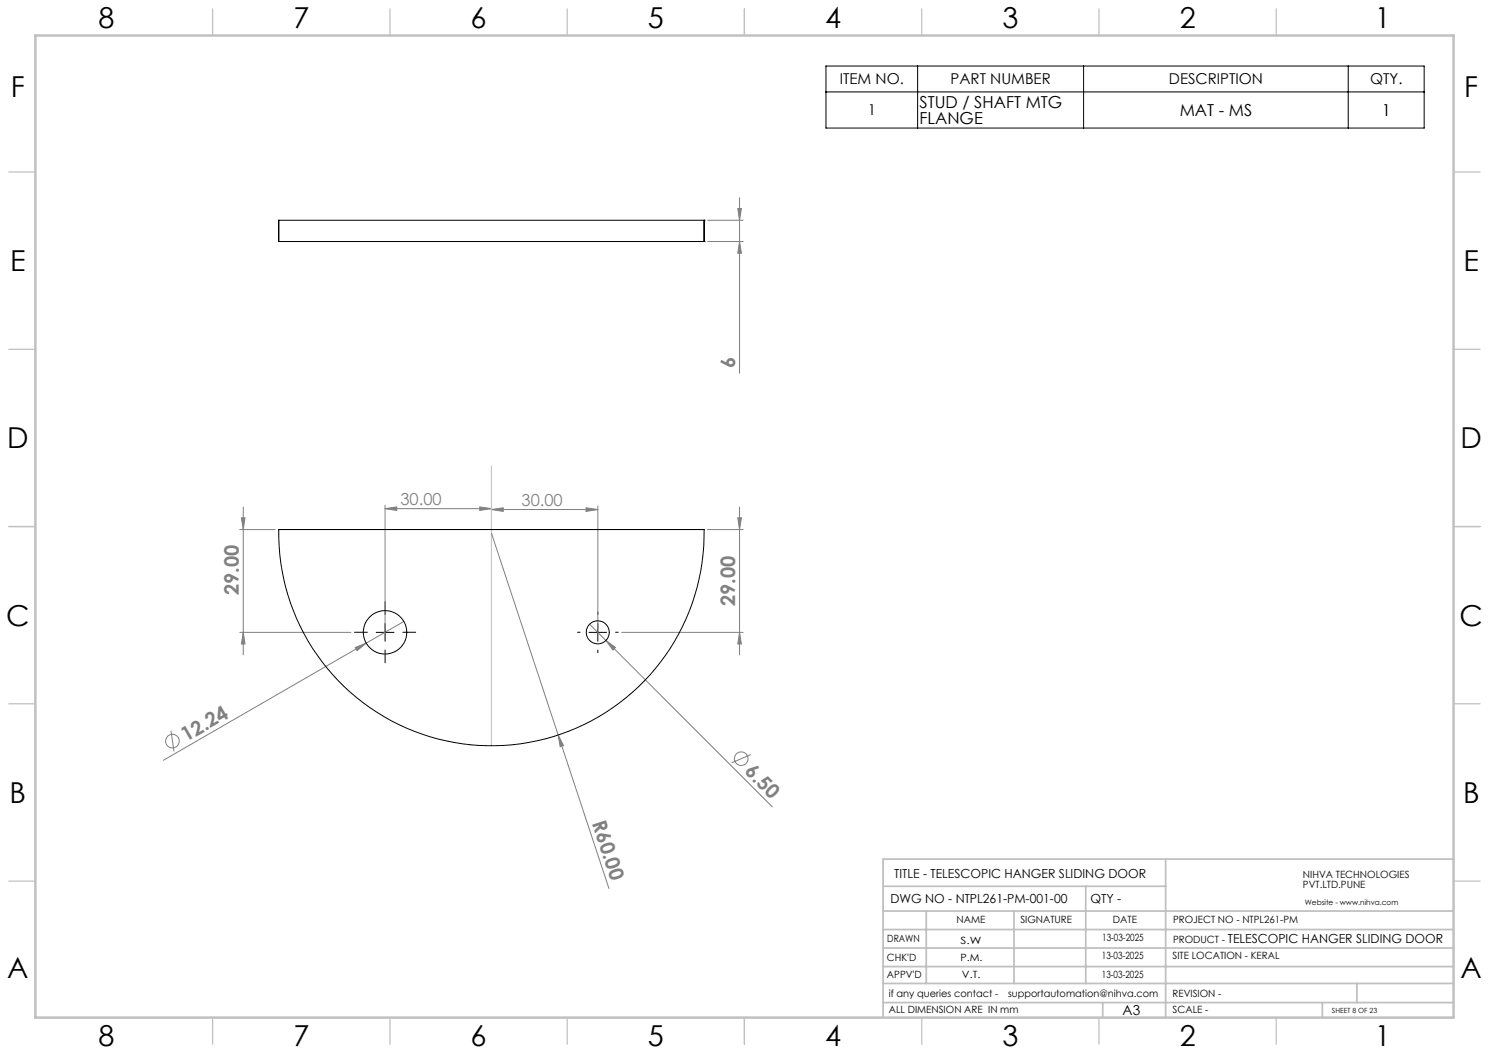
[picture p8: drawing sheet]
<svg xmlns="http://www.w3.org/2000/svg" width="420mm" height="297mm" viewBox="0 0 420 297" stroke-linecap="round" stroke-linejoin="round" font-family="sans-serif">
<g fill="none" stroke="#808080" stroke-width=".28">
<path d="M208.1 58.8h1l-.5 3.3zM208.6 55.8v49.5M199.6 68.1h10M199.6 62.1h10M208.6 68.1l.5 3.3h-1zM67.6 149.4h10M68.1 146h1l-.5 3.4zM68.6 143v41.7M108.6 143.5l3.3-.5v1zM108.6 142.5v34.8M108.6 143.5h30M135.3 143l3.3 .5-3.3 .5z"/>
<path d="M138.6 150.4l33.2 100.2M138.6 143.7l3.3-.5v1zM138.6 143.7h30M165.3 143.2l3.3 .5-3.3 .5zM168.6 142.7v34.6M199.6 149.4h10M208.1 146h1l-.5 3.4zM208.6 143v41.7M67.6 178.4h31.4M68.6 178.4l.5 3.2h-1zM113.9 175.3l-10.6 6.1M166.3 176.1l4.6 4.6"/>
<path d="M175.4 178.4h34.2M208.6 178.4l.5 3.2h-1zM100.2 182.6l3.1-1.2-2.6 2.1zM103.3 181.4l-57.2 33.1M170.9 180.7l2.7 1.9-.7 .7zM170.9 180.7l46.9 46.9M48.2 206.1l.9 5.8M157.4 207.3l1.6 3-1 .3zM211.8 212.8l-5.4 2.4"/>
<circle cx="48.7" cy="209" r="1.92"/>
<circle cx="209.1" cy="214" r="1.91"/>
</g>
<path d="M233 18.6h168.7v17.5h-168.7zM258.8 18.6v17.5M305.6 18.6v17.5M380.3 18.6v17.5M233 25.9h168.7M106.1 178.4h5M108.6 175.9v5M166.1 178.4h5M168.6 175.9v5" fill="none" stroke="#000" stroke-width=".28"/>
<path d="M103.6 178.3h-3.6M108.6 173.3v-3.6M113.6 178.3h3.7M163.6 178.3h-.7M168.6 173.3v-.7M173.6 178.3h.8M108.6 183.3v3.7M168.6 183.3v.8" fill="none" stroke="#000" stroke-width=".28" stroke-dasharray="15.2 1.3 1.3 1.3"/>
<path d="M138.6 131.4v79" fill="none" stroke="#c0c0c0" stroke-width=".28"/>
<g fill="none" stroke="#c0c0c0" stroke-width=".35">
<path d="M60 2.5v7.5M110 2.5v7.5M160 2.5v7.5M210 2.5v7.5M260 2.5v7.5M310 2.5v7.5M360 2.5v7.5M2.5 48.5h7.5M410 48.5h7.5M2.5 98.5h7.5M410 98.5h7.5M2.5 148.5h7.5"/>
<path d="M410 148.5h7.5M2.5 198.5h7.5M410 198.5h7.5M2.5 248.5h7.5M410 248.5h7.5M60 287v7.5M110 287v7.5M160 287v7.5M210 287v7.5M260 287v7.5M310 287v7.5M360 287v7.5"/>
</g>
<g fill="none" stroke="#c0c0c0" stroke-width=".5">
<path d="M249.1 257h160.9M249.1 250h79.7M261.3 257v20.4M286 257v20.4M306.2 250v27.4M328.8 242.3v44.7M410 242.3h-160.9v44.7M249.1 272.6h160.9M249.1 267.4h160.9M249.1 262.2h160.9M249.1 277.4h160.9M382.7 277.4v5.4"/>
<path d="M249.1 282.8h160.9M311 282.8v4.2M373 282.8v4.2"/>
</g>
<path d="M10 10h400v277h-400z" fill="none" stroke="#c0c0c0" stroke-width=".7"/>
<g fill="#808080">
<path d="M100.2 182.6l3.1-1.2-2.6 2.1z"/>
<path d="M157.4 207.3l1.6 3-1 .3z"/>
<path d="M170.9 180.7l2.7 1.9-.7 .7z"/>
<path d="M165.3 143.2l3.3 .5-3.3 .5zM138.6 143.7l3.3-.5v1z"/>
<path d="M108.6 143.5l3.3-.5v1zM135.3 143l3.3 .5-3.3 .5z"/>
<path d="M68.6 178.4l.5 3.2h-1zM68.1 146h1l-.5 3.4zM208.6 68.1l.5 3.3h-1zM208.1 58.8h1l-.5 3.3z"/>
<path d="M208.1 146h1l-.5 3.4zM208.6 178.4l.5 3.2h-1z"/>
</g>
<g fill="none" stroke="#000" stroke-width=".28">
<path d="M198.6 62.1h.1M198.6 68.1h.1M198.6 62.1v6M198.6 62.1h-120v6h120M78.6 149.4h120a60 60 0 0 1-60 60.9 60 60 0 0 1-60-60.9z"/>
<circle cx="108.6" cy="178.3" r="6.1"/>
<circle cx="168.6" cy="178.3" r="3.3"/>
</g>
<g font-size="8.1">
<text x="27.8" y="8">8</text>
<text x="82.8" y="8">7</text>
<text x="132.8" y="8">6</text>
<text x="182.8" y="8">5</text>
<text x="232.8" y="8">4</text>
<text x="282.8" y="8">3</text>
<text x="332.8" y="8">2</text>
<text x="387.8" y="8">1</text>
<text x="3" y="27.2">F</text>
<text x="413" y="27.2">F</text>
<text x="2.8" y="76.5">E</text>
<text x="412.8" y="76.5">E</text>
<text x="2" y="126.5">D</text>
<text x="412" y="126.5">D</text>
<text x="1.7" y="176.5">C</text>
<text x="411.7" y="176.5">C</text>
<text x="2.7" y="226.5">B</text>
<text x="412.7" y="226.5">B</text>
<text x="2" y="275.7">A</text>
<text x="412" y="275.7">A</text>
<text x="27.8" y="295">8</text>
<text x="82.8" y="295">7</text>
<text x="132.8" y="295">6</text>
<text x="182.8" y="295">5</text>
<text x="232.8" y="295">4</text>
<text x="282.8" y="295">3</text>
<text x="332.8" y="295">2</text>
<text x="387.8" y="295">1</text>
</g>
<g font-size="5.6" fill="#808080">
<text x="207.4" y="103.7" transform="rotate(-90 207.4 103.7)">6</text>
<text x="67.4" y="167.8" transform="rotate(-90 67.4 167.8)">29.00</text>
<text x="207.4" y="170.9" transform="rotate(-90 207.4 170.9)">29.00</text>
<text x="52.5" y="209.3" transform="rotate(-30 52.5 209.3)">12.24</text>
<text x="209.8" y="217.8" transform="rotate(45 209.8 217.8)">6.50</text>
<text x="166.9" y="232.1" transform="rotate(72 166.9 232.1)">R60.00</text>
</g>
<g font-size="4.7">
<text x="259.4" y="30.4">STUD / SHAFT MTG</text>
<text x="259.4" y="35">FLANGE</text>
<text x="332.8" y="32.7">MAT - MS</text>
<text x="389.7" y="32.7">1</text>
</g>
<g font-size="4.7" fill="#808080">
<text x="113" y="142.4">30.00</text>
<text x="147.1" y="142.7">30.00</text>
</g>
<g font-size="4.2">
<text x="236.9" y="23.8">ITEM NO.</text>
<text x="268.1" y="23.8">PART NUMBER</text>
<text x="329.7" y="23.8">DESCRIPTION</text>
<text x="386.4" y="23.8">QTY.</text>
<text x="244.7" y="32.5">1</text>
</g>
<text font-size="3.9" x="316.7" y="286.4">A3</text>
<g font-size="3.5">
<text x="252.2" y="247.7">TITLE - TELESCOPIC HANGER SLIDING DOOR</text>
<text x="251.2" y="254.8">DWG NO - NTPL261-PM-001-00</text>
<text x="307.6" y="254.8">QTY -</text>
<text x="346.3" y="266.1">TELESCOPIC HANGER SLIDING DOOR</text>
</g>
<g font-size="2.8">
<text x="367.5" y="247.7">NIHVA TECHNOLOGIES</text>
<text x="367.5" y="250.5">PVT.LTD.PUNE</text>
<text x="269.8" y="260.4">NAME</text>
<text x="287.8" y="260.4">SIGNATURE</text>
<text x="313.9" y="260.5">DATE</text>
<text x="330.9" y="260.5">PROJECT NO - NTPL261-PM</text>
<text x="250.3" y="265.7">DRAWN</text>
<text x="270.9" y="266.1">S.W</text>
<text x="310.9" y="265.5">13-03-2025</text>
<text x="330.9" y="266.1">PRODUCT -</text>
<text x="250.2" y="271.1">CHK'D</text>
<text x="250.2" y="275.8">APPV'D</text>
<text x="270.9" y="271.1">P.M.</text>
<text x="271.3" y="275.8">V.T.</text>
<text x="310.8" y="270.6">13-03-2025</text>
<text x="310.8" y="275.8">13-03-2025</text>
<text x="330.7" y="270.6">SITE LOCATION - KERAL</text>
<text x="250.7" y="281.1">if any queries contact -</text>
<text x="284.3" y="281.1">supportautomation@nihva.com</text>
<text x="330.7" y="281.1">REVISION -</text>
<text x="250.7" y="285.6">ALL DIMENSION ARE IN mm</text>
<text x="330.7" y="285.6">SCALE -</text>
</g>
<text font-size="2.1" x="368.1" y="255.1">Website - www.nihva.com</text>
<text font-size="2" x="375.7" y="285.6">SHEET 8 OF 23</text>
</svg>
